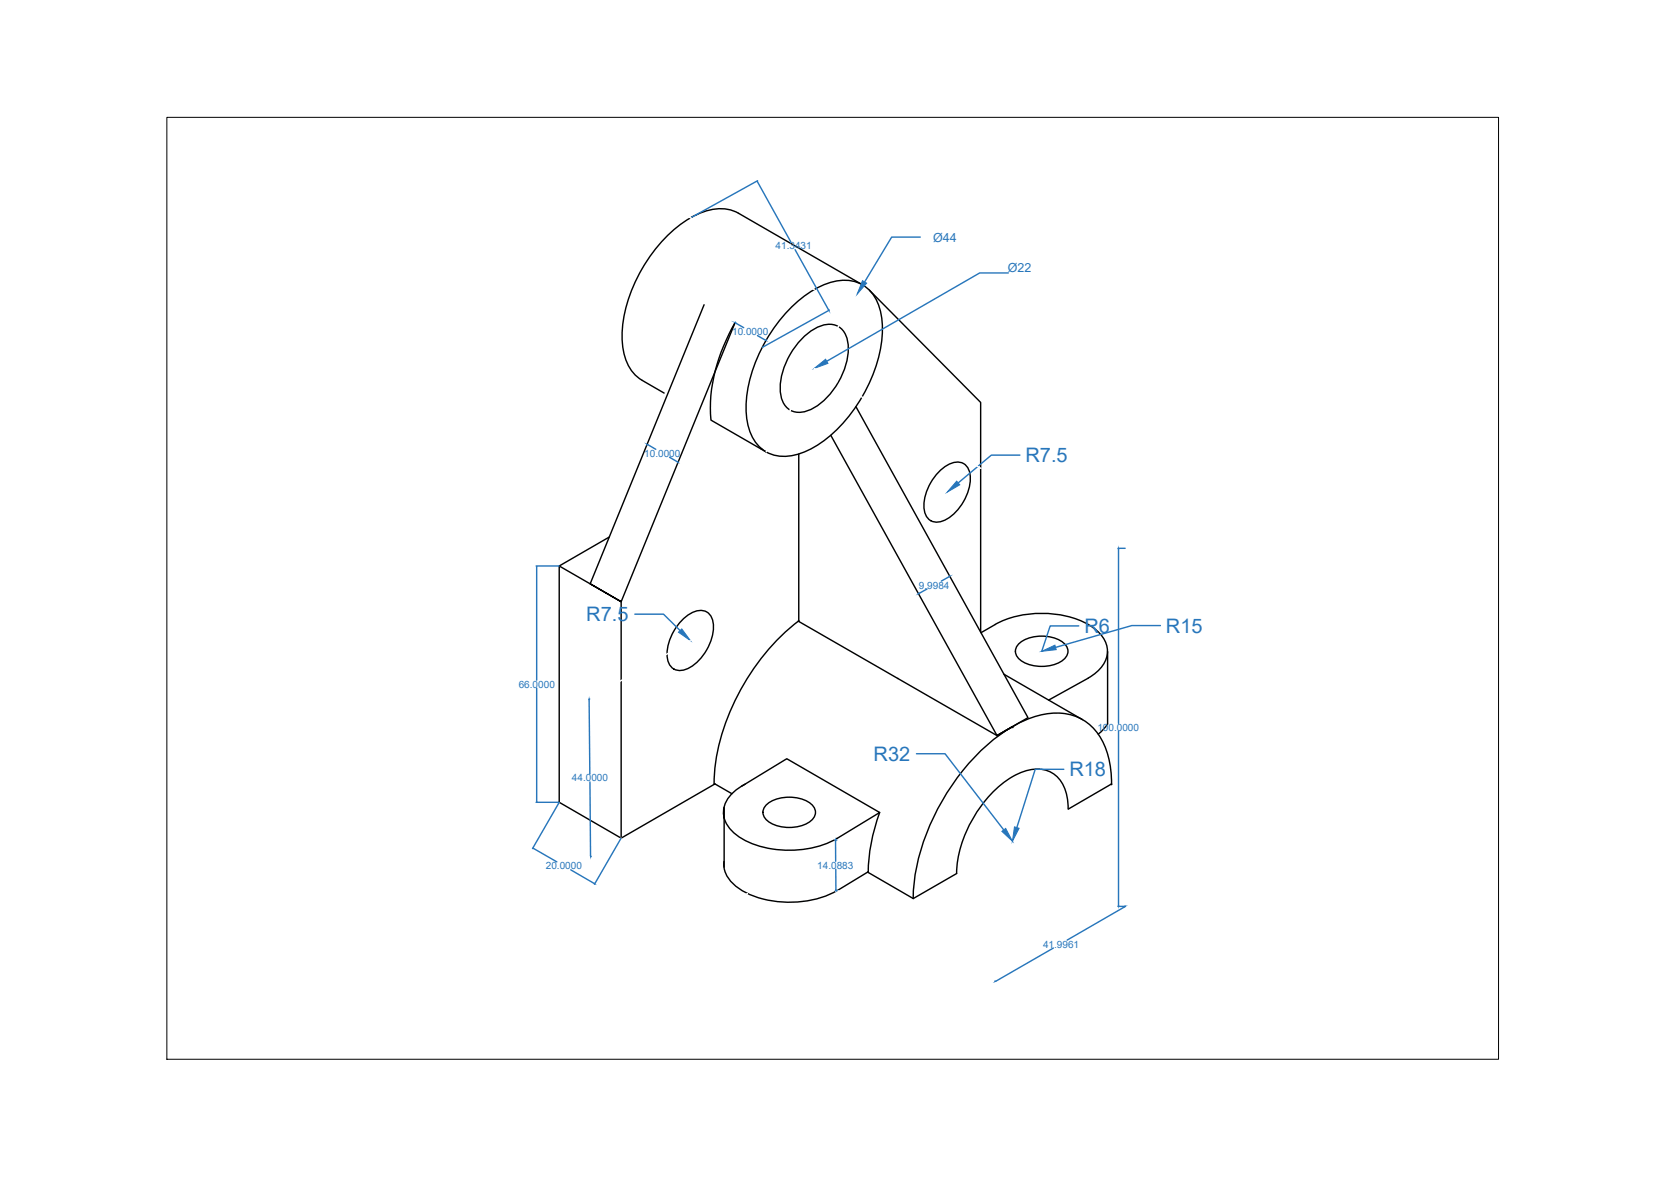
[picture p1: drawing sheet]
<svg xmlns="http://www.w3.org/2000/svg" width="297mm" height="210mm" viewBox="0 0 297 210" stroke-linecap="round" stroke-linejoin="round" font-family="sans-serif">
<!-- layer: 0 -->
<g fill="none" stroke="#000" stroke-width=".25">
<path d="M125.6 54.3l-20.3 49.8 5.5 3.2-11-6.4v42.2l11 6.4M141 55a14.8 14.8 0 0 1 9.7-5 6.4 6.4 0 0 1 6.3 5.3 19.6 19.6 0 0 1-1.5 12 25.7 25.7 0 0 1-10.9 12.8 8.5 8.5 0 0 1-7.9 .5 7.6 7.6 0 0 1-3.5-5.8 23.9 23.9 0 0 1 4.4-15.7l1.1-1.5zM153.9 50.8l-22.2-12.8a7.6 7.6 0 0 0-6.7 0 23.9 23.9 0 0 0-11.3 11.6 22 22 0 0 0-2.6 12.4 7.6 7.6 0 0 0 3.4 5.8M155.1 51.8l19.8 20v40.9M114.6 67.8l3.9 2.3M143.2 60.3a7.2 7.2 0 0 1 4.9-2.5 3.3 3.3 0 0 1 3.1 3 12.7 12.7 0 0 1-4.7 11 5.7 5.7 0 0 1-4.9 1.6 3.7 3.7 0 0 1-2.4-3.7 13.1 13.1 0 0 1 4-9.4zM152.7 72.5l30.7 55.5-5.5 3.2-29.7-53.6M108.7 95.8l-8.9 5.1M135.9 80.1h-.1M136.7 80.6l-9.9-5.7a29.7 29.7 0 0 1 4.3-17.4l-20.3 49.8v42.2M142.5 81v29.7M167.3 84.4a4.7 4.7 0 0 1 4-1.9 2.8 2.8 0 0 1 1.8 3.3 8.7 8.7 0 0 1-5.2 7.2 2.32 2.32 0 0 1-3.1-2.4 8.8 8.8 0 0 1 2.5-6.2z"/>
<path d="M121.4 110.9a4.7 4.7 0 0 1 4.1-2 2.8 2.8 0 0 1 1.8 3.3 8.7 8.7 0 0 1-5.2 7.3 2.32 2.32 0 0 1-3.1-2.5 8.8 8.8 0 0 1 2.4-6.1zM142.5 110.7l-.1 .1 35.5 20.4 2.7-1.6M142.5 110.7l-.1 .1M142.5 110.7a40.2 40.2 0 0 0-15.1 27.5v1.7M175 112.8a18.6 18.6 0 0 1 19.1-1.4 5.8 5.8 0 0 1 3.5 4.7 5.8 5.8 0 0 1-3.5 4.8M182 114.6a6.9 6.9 0 0 1 7.7 0 1.82 1.82 0 0 1 0 3.1 6.9 6.9 0 0 1-7.7 0 1.82 1.82 0 0 1 0-3.1zM197.6 116.2v12.9l-.9 1.1-.8 .7M127.4 139.9l.1-.1 3.1 1.8M127.4 139.9l-16.6 9.6M127.5 139.8l-.1 .1M132.9 139.8a6 6 0 0 0-3.8 5.2 6.4 6.4 0 0 0 4.2 5.1 18.5 18.5 0 0 0 16-.6M160.2 121h.1"/>
<path d="M179.1 120.2l14 8.1M180.5 129.7h.2M194.1 120.9l-7 4M198.2 139.9h.1M198.3 139.9a14 14 0 0 0-3.5-10.3 9.7 9.7 0 0 0-9.9-1.9 27.5 27.5 0 0 0-13.1 9.7 39.7 39.7 0 0 0-8.8 21.4l-.1 1.4M198.3 139.8l-7.7 4.5M129.1 144.1l.1 1.8M129.2 153.6a5.1 5.1 0 0 0 2.7 4.9 18.1 18.1 0 0 0 17.5 .3M129.2 144v10.7M132.3 140.2l8.1-4.9 16.5 9.6-7.6 4.6M136.9 143.4a6.9 6.9 0 0 1 7.8 0 1.82 1.82 0 0 1 0 3 6.9 6.9 0 0 1-7.8 0 1.82 1.82 0 0 1 0-3zM154.8 155.5l8.1 4.7"/>
<path d="M154.9 155.5l-5.5 3.3M156.9 144.9a32 32 0 0 0-2 10.7M170.7 155.8l-7.8 4.4M190.6 144.3a7.3 7.3 0 0 0-2.5-6.2 6.1 6.1 0 0 0-6.2-.2 20.9 20.9 0 0 0-10.2 12.2 17.7 17.7 0 0 0-1 5.7"/>
</g>
<g fill="none" stroke="#2776bb" stroke-width=".25">
<path d="M135.1 32.4l6 10.7M135.2 32.2l-12 6.6M131.2 57.4v.1M131.2 57.6l1.5 .8M135.1 59.9l1.5 .8M141.8 44.5l6 10.8M148 55.3l-12 6.6M164.2 42.3h-5.1l-4.9 8M179.9 48.7h-5.1l-27.3 15.7M115.4 79.3h.1M115.6 79.3l1.4 .8M136.7 60.6v.1"/>
<path d="M119.5 81.5l1.4 .9M121 82.5h-.1M182 81.2h-5.1l-6 4.9M199.4 97.8h1.3M199.5 97.9v31.1M95.6 100.9h4.1M95.7 101v20.3M113.2 109.5h5.2l2.9 3M163.8 105.8h.1M165.4 105l-1.4 .8M169.3 102.8l-1.4 .8M169.4 102.7v.1"/>
<path d="M192.5 111.6h-5.1l-1.5 4.6M207 111.6h-5.1l-13.6 3.9M95.7 122.7v20.3M105.1 124.8l.1 13.2M105.1 124.7h.1M105.2 139.4l.2 13.2M163.5 134.4h5.1l10.5 13.6M189.8 137.2h-5.1l-3.3 10.4M199.5 130.4v31.1M95.2 151.3l4.1 2.4M95.6 143.1h4.1M99.7 143.1l-4.7 8.2"/>
<path d="M101.8 155.1l4.2 2.5M105.4 152.8h.1M110.8 149.5l-4.7 8.2M148.9 149.8h.4M149 158.8h.4M149.1 149.9v3.7M149.1 155v3.7M177.5 175h.1M187.9 169.1l-10.3 5.9M200.7 161.7l-10.3 6M200.7 161.6h-1.3"/>
</g>
<g fill="#2776bb" stroke="#2776bb" stroke-width=".18">
<path d="M147.8 55.3l.1 .1z"/>
<path d="M135.1 32.3v.1z"/>
<path d="M177.5 175.1l.1-.1z"/>
<path d="M200.6 161.7l.2-.1z"/>
<path d="M131.1 57.5l.2 .1z"/>
<path d="M136.6 60.7h.1z"/>
<path d="M115.5 79.2l.1 .1z"/>
<path d="M120.9 82.4h.1z"/>
<path d="M145.3 65.7l2-1.6 .4 .7z"/>
<path d="M153.9 50.1l.7 .4-1.7 2z"/>
<path d="M121.6 112.2l1.6 2-2.2-1.5z"/>
<path d="M170.7 85.8l.5 .7-2.2 1.3z"/>
<path d="M185.9 116.2l2.3-1.1 .2 .8z"/>
<path d="M181 147.5l.8 .2-1.2 2.3z"/>
<path d="M178.7 148.3l.7-.6 1.2 2.3z"/>
<path d="M105.1 124.7v.1z"/>
<path d="M105.3 152.6l.1 .2z"/>
<path d="M95.7 100.9l.1 .1z"/>
<path d="M95.7 143v.1z"/>
<path d="M149.1 149.8v.1z"/>
<path d="M149.1 158.7v.1z"/>
<path d="M163.9 105.9l.1-.1z"/>
<path d="M169.3 102.8h.1z"/>
<path d="M199.5 161.5v.1z"/>
<path d="M199.5 97.8l.1 .1z"/>
<path d="M106 157.5l.1 .1z"/>
<path d="M95 151.2l.2 .1z"/>
</g>
<g fill="none" stroke="#fff" stroke-width=".25">
<path d="M108.5 30.3l36.8 21.4M150 57.6l-1 1.6M151 55.8l-.5 .9M152 54.1l-.5 .9M153 52.4l-.5 .8M153.9 50.8l-.4 .7M137.1 79.9l-.4 .7M138.1 78.2l-.5 .9M139.1 76.4l-.5 .9M140.1 74.7l-.5 .9M141 73.1l-.4 .7M142.5 70.5l-.5 .8"/>
<path d="M143.5 68.7l-.5 .9M144.5 67l-.5 .9M145.5 65.3l-.5 .8M145.9 66.1l-.6-.4-4.3 7.4 .5-.9M146.5 63.5l-.5 .9M146.7 66.6l.9 .5M147.5 61.8l-.5 .9M148.4 67.6l.9 .5M148.5 60.1l-.5 .8M150.1 68.6l.9 .5M151.9 69.7l.8 .5M153.6 70.7l.8 .5"/>
<path d="M155.3 71.7l.9 .5M157 72.7l.9 .6M158.7 73.8l.9 .5M160.4 74.8l.9 .5M162.1 75.8l.9 .5M163.9 76.8l.8 .6M165.6 77.9l.8 .5M167.3 78.9l.9 .5M169 79.9l.9 .6M170.7 81l.9 .5M172.5 82l.8 .5M174.2 83l.8 .5"/>
<path d="M175.9 84.1l.8 .5M177.6 85.1l.8 .5M179.3 86.1l.9 .5M181 87.2l.9 .5M182.7 88.2l.9 .5M184.5 89.2l.8 .5M186.2 90.2l.8 .6M187.9 91.3l.8 .5M189.6 92.3l.8 .5M191.3 93.3l.9 .5M193 94.4l.9 .5M194.7 95.4l.9 .5"/>
<path d="M196.5 96.4l.8 .5M198.2 97.4l.6 .4M114.6 119.2l-.9 .5M116.3 118.2l-.9 .5M118 117.2l-.9 .5M119.7 116.2l-.8 .5M121.5 115.2l-.9 .5M123.2 114.2l-.8 .5M105.9 124.2l-.8 .5M107.6 123.2l-.8 .5M109.4 122.2l-.9 .5M111.1 121.2l-.9 .5"/>
<path d="M112.8 120.2l-.8 .5M107.3 151.5l-.9 .5M109 150.5l-.8 .5M110.8 149.5l-.9 .5M133.4 159.4l-21.1 12.1M140.8 144.9l1.1 .6M142.8 146l.8 .5M144.5 147l.9 .5M146.2 148l.9 .5M148 149l1.1 .7v1.1M149.1 151.8v1M149.1 153.8v1"/>
<path d="M149.1 155.8v1M149.1 157.8v1.2M149.4 158.8l.6 .4M150.9 159.7l.9 .5M180.6 150l1 .6M182.5 151.1l.8 .5M184.2 152.1l.9 .5M185.9 153.1l.9 .5M187.7 154.1l.8 .5M189.4 155.1l.9 .5M191.1 156.1l.9 .5M192.9 157.1l.8 .5"/>
<path d="M194.6 158.1l.9 .5M196.3 159.1l.9 .5M152.6 160.7l.9 .5M154.4 161.7l.8 .5M156.1 162.7l.9 .5M157.8 163.7l.9 .5M159.6 164.7l.8 .5M161.3 165.7l.9 .5M163 166.7l.9 .5M164.8 167.7l.8 .5M166.5 168.7l.9 .5M168.2 169.7l.9 .5"/>
<path d="M170 170.7l.8 .5M171.7 171.7l.9 .5M173.4 172.7l.9 .5M175.2 173.7l.8 .5M176.9 174.7l.6 .4M198.1 160.1l.8 .5M199.8 161.1l1 .5M201.3 161.6l10.6 6.2M214.5 169.3l5.2 3M222.3 173.8l10.6 6.1"/>
</g>
<path d="M29.8 20.9h237.5v168h-237.5z" fill="none" stroke="#000" stroke-width=".18"/>
<g font-size="3.6" fill="#2776bb">
<text x="183" y="82.4">R7.5</text>
<text x="104.6" y="110.8">R7.5</text>
<text x="193.4" y="112.9">R6</text>
<text x="208" y="112.8">R15</text>
<text x="155.9" y="135.7">R32</text>
<text x="190.8" y="138.4">R18</text>
</g>
<g font-size="2.2" fill="#2776bb">
<text x="166.5" y="43.2">Ø44</text>
<text x="179.8" y="48.6">Ø22</text>
</g>
<g font-size="1.8" fill="#2776bb">
<text x="138.4" y="44.4">41.3431</text>
<text x="130.6" y="59.8">10.0000</text>
<text x="114.9" y="81.5">10.0000</text>
<text x="163.9" y="105">9.9984</text>
<text x="92.5" y="122.6">66.0000</text>
<text x="195.8" y="130.3">100.0000</text>
<text x="102" y="139.4">44.0000</text>
<text x="97.4" y="155">20.0000</text>
<text x="145.8" y="154.9">14.0883</text>
<text x="186.1" y="169">41.9961</text>
</g>
</svg>
